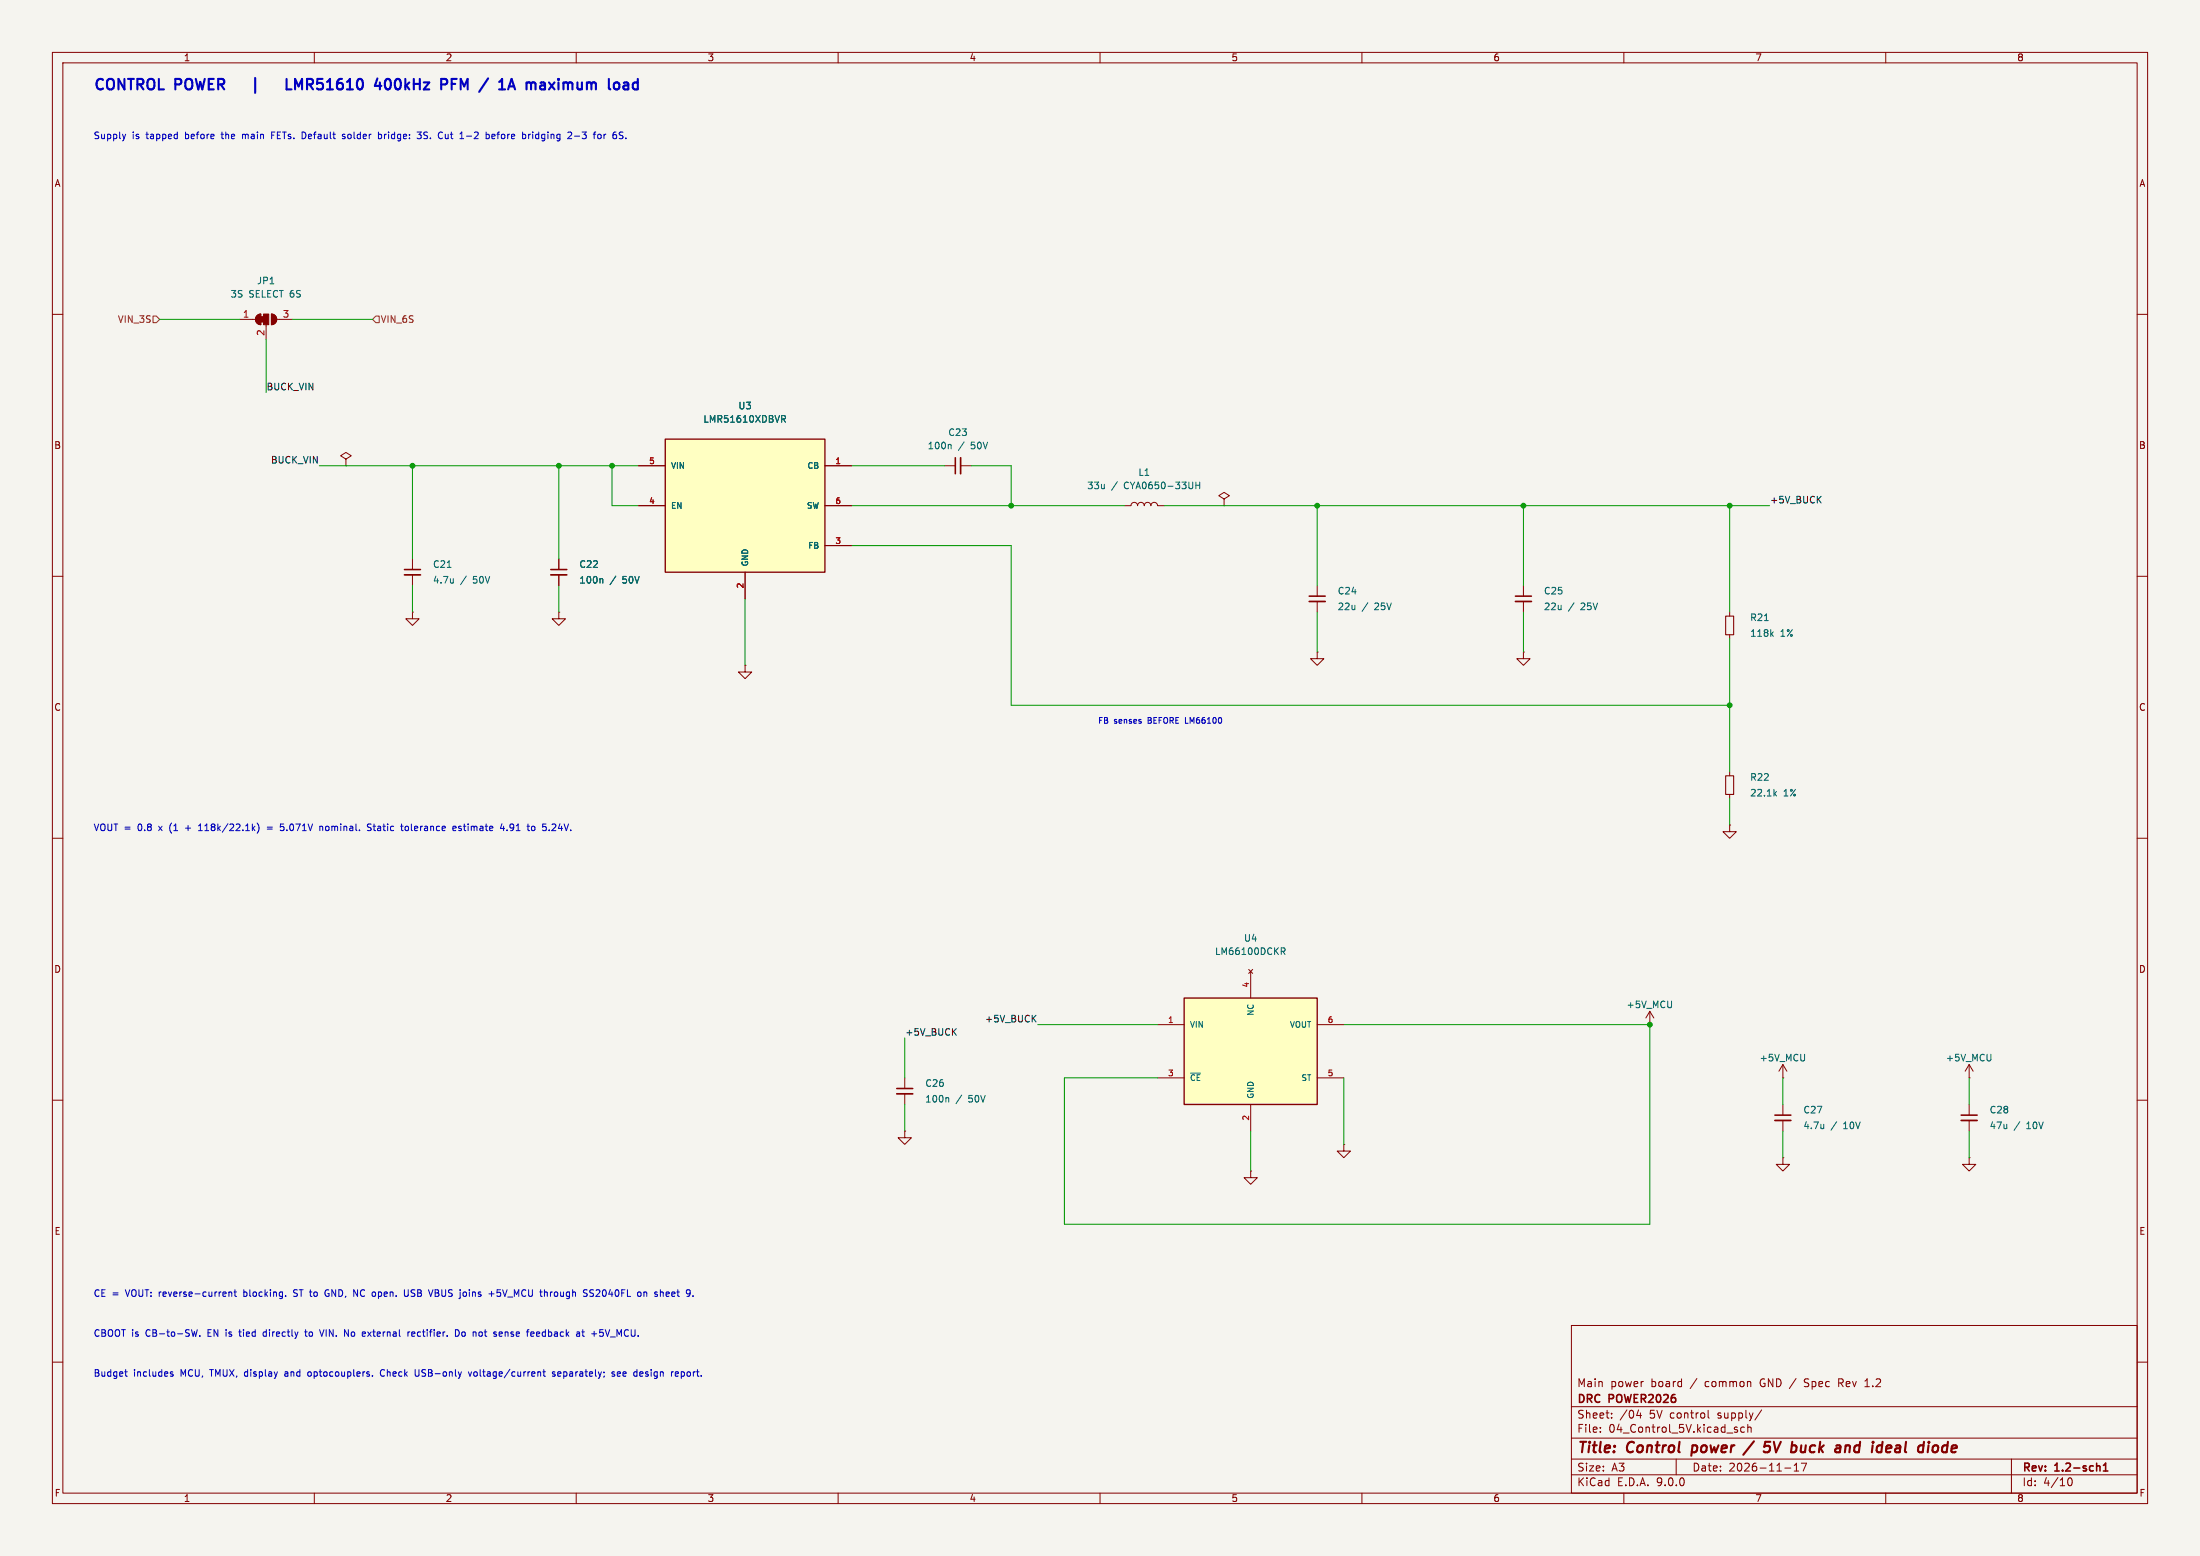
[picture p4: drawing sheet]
(kicad_sch
 (version 20250114)
 (generator "eeschema")
 (generator_version "9.0")
 (paper "A3")
 (title_block
  (title "Control power / 5V buck and ideal diode")
  (date "2026-11-17")
  (rev "1.2-sch1")
  (company "DRC POWER2026")
  (comment 1 "Main power board / common GND / Spec Rev 1.2"))
 (lib_symbols
  (symbol
   "DRC_Power:C_Small"
   (pin_numbers (hide yes))
   (pin_names (offset 0.254) (hide yes)) (exclude_from_sim no) (in_bom yes) (on_board yes)
   (property "Reference" "C" (at 0.254 1.778 0) (effects (font (size 1.27 1.27)) (justify left)))
   (property "Value" "C_Small" (at 0.254 -2.032 0) (effects (font (size 1.27 1.27)) (justify left)))
   (property "Footprint" "" (at 0 0 0) (effects (font (size 1.27 1.27)) (hide yes)))
   (property "Datasheet" "~" (at 0 0 0) (effects (font (size 1.27 1.27)) (hide yes)))
   (property "Description" "Unpolarized capacitor, small symbol" (at 0 0 0) (effects (font (size 1.27 1.27)) (hide yes)))
   (symbol
    "C_Small_0_1"
    (polyline (pts (xy -1.524 0.508) (xy 1.524 0.508)) (stroke (width 0.3048) (type default)) (fill (type none)))
    (polyline (pts (xy -1.524 -0.508) (xy 1.524 -0.508)) (stroke (width 0.3302) (type default)) (fill (type none))))
   (symbol
    "C_Small_1_1"
    (pin
    passive
    line (at 0 2.54 270) (length 2.032) (name "~" (effects (font (size 1.27 1.27)))) (number "1" (effects (font (size 1.27 1.27)))))
    (pin
    passive
    line (at 0 -2.54 90) (length 2.032) (name "~" (effects (font (size 1.27 1.27)))) (number "2" (effects (font (size 1.27 1.27))))))
   (embedded_fonts no))
  (symbol
   "DRC_Power:GND"
   (power)
   (pin_numbers (hide yes))
   (pin_names (offset 0) (hide yes)) (exclude_from_sim no) (in_bom yes) (on_board yes)
   (property "Reference" "#PWR" (at 0 -6.35 0) (effects (font (size 1.27 1.27)) (hide yes)))
   (property "Value" "GND" (at 0 -3.81 0) (effects (font (size 1.27 1.27))))
   (property "Footprint" "" (at 0 0 0) (effects (font (size 1.27 1.27)) (hide yes)))
   (property "Datasheet" "" (at 0 0 0) (effects (font (size 1.27 1.27)) (hide yes)))
   (property
    "Description"
    "Power symbol creates a global label with name \"GND\" , ground" (at 0 0 0) (effects (font (size 1.27 1.27)) (hide yes)))
   (symbol
    "GND_0_1"
    (polyline (pts (xy 0 0) (xy 0 -1.27) (xy 1.27 -1.27) (xy 0 -2.54) (xy -1.27 -1.27) (xy 0 -1.27)) (stroke (width 0) (type default)) (fill (type none))))
   (symbol
    "GND_1_1"
    (pin power_in line (at 0 0 270) (length 0) (name "~" (effects (font (size 1.27 1.27)))) (number "1" (effects (font (size 1.27 1.27))))))
   (embedded_fonts no))
  (symbol
   "DRC_Power:L"
   (pin_numbers (hide yes))
   (pin_names (offset 1.016) (hide yes)) (exclude_from_sim no) (in_bom yes) (on_board yes)
   (property "Reference" "L" (at -1.27 0 90) (effects (font (size 1.27 1.27))))
   (property "Value" "L" (at 1.905 0 90) (effects (font (size 1.27 1.27))))
   (property "Footprint" "" (at 0 0 0) (effects (font (size 1.27 1.27)) (hide yes)))
   (property "Datasheet" "~" (at 0 0 0) (effects (font (size 1.27 1.27)) (hide yes)))
   (property "Description" "Inductor" (at 0 0 0) (effects (font (size 1.27 1.27)) (hide yes)))
   (symbol
    "L_0_1"
    (arc (start 0 2.54) (mid 0.6323 1.905) (end 0 1.27) (stroke (width 0) (type default)) (fill (type none)))
    (arc (start 0 1.27) (mid 0.6323 0.635) (end 0 0) (stroke (width 0) (type default)) (fill (type none)))
    (arc (start 0 0) (mid 0.6323 -0.635) (end 0 -1.27) (stroke (width 0) (type default)) (fill (type none)))
    (arc (start 0 -1.27) (mid 0.6323 -1.905) (end 0 -2.54) (stroke (width 0) (type default)) (fill (type none))))
   (symbol
    "L_1_1"
    (pin
    passive
    line (at 0 3.81 270) (length 1.27) (name "1" (effects (font (size 1.27 1.27)))) (number "1" (effects (font (size 1.27 1.27)))))
    (pin
    passive
    line (at 0 -3.81 90) (length 1.27) (name "2" (effects (font (size 1.27 1.27)))) (number "2" (effects (font (size 1.27 1.27))))))
   (embedded_fonts no))
  (symbol
   "DRC_Power:LM66100DCKR"
   (pin_names (offset 1.016)) (in_bom yes) (on_board yes)
   (property "Reference" "U" (at 0 16.16 0) (effects (font (size 1.27 1.27))))
   (property "Value" "LM66100DCKR" (at 0 13.16 0) (effects (font (size 1.27 1.27))))
   (property "Footprint" "DRC_Power:SOT-363_SC-70-6" (at 0 0 0) (effects (font (size 1.27 1.27)) (hide yes)))
   (property "Datasheet" "https://www.ti.com/lit/ds/symlink/lm66100.pdf" (at 0 0 0) (effects (font (size 1.27 1.27)) (hide yes)))
   (property "Description" "LM66100DCKR" (at 0 0 0) (effects (font (size 1.27 1.27)) (hide yes)))
   (symbol
    "LM66100DCKR_1_1"
    (rectangle (start -12.7 10.16) (end 12.7 -10.16) (stroke (width 0.254) (type default)) (fill (type background)))
    (pin
    power_in
    line (at -17.78 5.08 0) (length 5.08) (name "VIN" (effects (font (size 1.1 1.1)))) (number "1" (effects (font (size 1.1 1.1)))))
    (pin
    power_out
    line (at 17.78 5.08 180) (length 5.08) (name "VOUT" (effects (font (size 1.1 1.1)))) (number "6" (effects (font (size 1.1 1.1)))))
    (pin
    input
    line (at -17.78 -5.08 0) (length 5.08) (name "~{CE}" (effects (font (size 1.1 1.1)))) (number "3" (effects (font (size 1.1 1.1)))))
    (pin
    passive
    line (at 17.78 -5.08 180) (length 5.08) (name "ST" (effects (font (size 1.1 1.1)))) (number "5" (effects (font (size 1.1 1.1)))))
    (pin
    power_in
    line (at 0 -15.24 90) (length 5.08) (name "GND" (effects (font (size 1.1 1.1)))) (number "2" (effects (font (size 1.1 1.1)))))
    (pin
    no_connect
    line (at 0 15.24 270) (length 5.08) (name "NC" (effects (font (size 1.1 1.1)))) (number "4" (effects (font (size 1.1 1.1)))))))
  (symbol
   "DRC_Power:LMR51610XDBVR"
   (pin_names (offset 1.016)) (in_bom yes) (on_board yes)
   (property "Reference" "U" (at 0 18.7 0) (effects (font (size 1.27 1.27))))
   (property "Value" "LMR51610XDBVR" (at 0 15.7 0) (effects (font (size 1.27 1.27))))
   (property "Footprint" "DRC_Power:SOT-23-6" (at 0 0 0) (effects (font (size 1.27 1.27)) (hide yes)))
   (property "Datasheet" "https://www.ti.com/lit/ds/symlink/lmr51610.pdf" (at 0 0 0) (effects (font (size 1.27 1.27)) (hide yes)))
   (property "Description" "LMR51610XDBVR" (at 0 0 0) (effects (font (size 1.27 1.27)) (hide yes)))
   (symbol
    "LMR51610XDBVR_1_1"
    (rectangle (start -15.24 12.7) (end 15.24 -12.7) (stroke (width 0.254) (type default)) (fill (type background)))
    (pin
    power_in
    line (at -20.32 7.62 0) (length 5.08) (name "VIN" (effects (font (size 1.1 1.1)))) (number "5" (effects (font (size 1.1 1.1)))))
    (pin input line (at -20.32 0 0) (length 5.08) (name "EN" (effects (font (size 1.1 1.1)))) (number "4" (effects (font (size 1.1 1.1)))))
    (pin
    passive
    line (at 20.32 7.62 180) (length 5.08) (name "CB" (effects (font (size 1.1 1.1)))) (number "1" (effects (font (size 1.1 1.1)))))
    (pin
    power_out
    line (at 20.32 0 180) (length 5.08) (name "SW" (effects (font (size 1.1 1.1)))) (number "6" (effects (font (size 1.1 1.1)))))
    (pin
    input
    line (at 20.32 -7.62 180) (length 5.08) (name "FB" (effects (font (size 1.1 1.1)))) (number "3" (effects (font (size 1.1 1.1)))))
    (pin
    power_in
    line (at 0 -17.78 90) (length 5.08) (name "GND" (effects (font (size 1.1 1.1)))) (number "2" (effects (font (size 1.1 1.1)))))))
  (symbol
   "DRC_Power:P5V_MCU"
   (power)
   (pin_numbers (hide yes))
   (pin_names (offset 0) (hide yes)) (exclude_from_sim no) (in_bom yes) (on_board yes)
   (property "Reference" "#PWR" (at 0 -3.81 0) (effects (font (size 1.27 1.27)) (hide yes)))
   (property "Value" "+5V_MCU" (at 0 3.556 0) (effects (font (size 1.27 1.27))))
   (property "Footprint" "" (at 0 0 0) (effects (font (size 1.27 1.27)) (hide yes)))
   (property "Datasheet" "" (at 0 0 0) (effects (font (size 1.27 1.27)) (hide yes)))
   (property "Description" "Power symbol creates a global label with name \"+5V\"" (at 0 0 0) (effects (font (size 1.27 1.27)) (hide yes)))
   (symbol
    "P5V_MCU_0_1"
    (polyline (pts (xy -0.762 1.27) (xy 0 2.54)) (stroke (width 0) (type default)) (fill (type none)))
    (polyline (pts (xy 0 2.54) (xy 0.762 1.27)) (stroke (width 0) (type default)) (fill (type none)))
    (polyline (pts (xy 0 0) (xy 0 2.54)) (stroke (width 0) (type default)) (fill (type none))))
   (symbol
    "P5V_MCU_1_1"
    (pin
    power_in
    line (at 0 0 90) (length 0) (name "+5V_MCU" (effects (font (size 1.27 1.27)))) (number "1" (effects (font (size 1.27 1.27))))))
   (embedded_fonts no))
  (symbol
   "DRC_Power:PWR_FLAG"
   (power)
   (pin_numbers (hide yes))
   (pin_names (offset 0) (hide yes)) (exclude_from_sim no) (in_bom yes) (on_board yes)
   (property "Reference" "#FLG" (at 0 1.905 0) (effects (font (size 1.27 1.27)) (hide yes)))
   (property "Value" "PWR_FLAG" (at 0 3.81 0) (effects (font (size 1.27 1.27))))
   (property "Footprint" "" (at 0 0 0) (effects (font (size 1.27 1.27)) (hide yes)))
   (property "Datasheet" "~" (at 0 0 0) (effects (font (size 1.27 1.27)) (hide yes)))
   (property "Description" "Special symbol for telling ERC where power comes from" (at 0 0 0) (effects (font (size 1.27 1.27)) (hide yes)))
   (symbol
    "PWR_FLAG_0_0"
    (pin power_out line (at 0 0 90) (length 0) (name "~" (effects (font (size 1.27 1.27)))) (number "1" (effects (font (size 1.27 1.27))))))
   (symbol
    "PWR_FLAG_0_1"
    (polyline (pts (xy 0 0) (xy 0 1.27) (xy -1.016 1.905) (xy 0 2.54) (xy 1.016 1.905) (xy 0 1.27)) (stroke (width 0) (type default)) (fill (type none))))
   (embedded_fonts no))
  (symbol
   "DRC_Power:R_Small"
   (pin_numbers (hide yes))
   (pin_names (offset 0.254) (hide yes)) (exclude_from_sim no) (in_bom yes) (on_board yes)
   (property "Reference" "R" (at 0.762 0.508 0) (effects (font (size 1.27 1.27)) (justify left)))
   (property "Value" "R_Small" (at 0.762 -1.016 0) (effects (font (size 1.27 1.27)) (justify left)))
   (property "Footprint" "" (at 0 0 0) (effects (font (size 1.27 1.27)) (hide yes)))
   (property "Datasheet" "~" (at 0 0 0) (effects (font (size 1.27 1.27)) (hide yes)))
   (property "Description" "Resistor, small symbol" (at 0 0 0) (effects (font (size 1.27 1.27)) (hide yes)))
   (symbol "R_Small_0_1" (rectangle (start -0.762 1.778) (end 0.762 -1.778) (stroke (width 0.2032) (type default)) (fill (type none))))
   (symbol
    "R_Small_1_1"
    (pin
    passive
    line (at 0 2.54 270) (length 0.762) (name "~" (effects (font (size 1.27 1.27)))) (number "1" (effects (font (size 1.27 1.27)))))
    (pin
    passive
    line (at 0 -2.54 90) (length 0.762) (name "~" (effects (font (size 1.27 1.27)))) (number "2" (effects (font (size 1.27 1.27))))))
   (embedded_fonts no))
  (symbol
   "DRC_Power:SolderJumper_3_Bridged12"
   (pin_names (offset 0) (hide yes)) (exclude_from_sim yes) (in_bom no) (on_board yes)
   (property "Reference" "JP" (at -2.54 -2.54 0) (effects (font (size 1.27 1.27))))
   (property "Value" "SolderJumper_3_Bridged12" (at 0 2.794 0) (effects (font (size 1.27 1.27))))
   (property "Footprint" "" (at 0 0 0) (effects (font (size 1.27 1.27)) (hide yes)))
   (property "Datasheet" "~" (at 0 0 0) (effects (font (size 1.27 1.27)) (hide yes)))
   (property "Description" "3-pole Solder Jumper, pins 1+2 closed/bridged" (at 0 0 0) (effects (font (size 1.27 1.27)) (hide yes)))
   (symbol
    "SolderJumper_3_Bridged12_0_1"
    (polyline (pts (xy -2.54 0) (xy -2.032 0)) (stroke (width 0) (type default)) (fill (type none)))
    (polyline (pts (xy -1.016 1.016) (xy -1.016 -1.016)) (stroke (width 0) (type default)) (fill (type none)))
    (rectangle (start -1.016 0.508) (end -0.508 -0.508) (stroke (width 0) (type default)) (fill (type outline)))
    (arc (start -1.016 -1.016) (mid -2.0276 0) (end -1.016 1.016) (stroke (width 0) (type default)) (fill (type none)))
    (arc (start -1.016 -1.016) (mid -2.0276 0) (end -1.016 1.016) (stroke (width 0) (type default)) (fill (type outline)))
    (rectangle (start -0.508 1.016) (end 0.508 -1.016) (stroke (width 0) (type default)) (fill (type outline)))
    (polyline (pts (xy 0 -1.27) (xy 0 -1.016)) (stroke (width 0) (type default)) (fill (type none)))
    (arc (start 1.016 1.016) (mid 2.0276 0) (end 1.016 -1.016) (stroke (width 0) (type default)) (fill (type none)))
    (arc (start 1.016 1.016) (mid 2.0276 0) (end 1.016 -1.016) (stroke (width 0) (type default)) (fill (type outline)))
    (polyline (pts (xy 1.016 1.016) (xy 1.016 -1.016)) (stroke (width 0) (type default)) (fill (type none)))
    (polyline (pts (xy 2.54 0) (xy 2.032 0)) (stroke (width 0) (type default)) (fill (type none))))
   (symbol
    "SolderJumper_3_Bridged12_1_1"
    (pin passive line (at -5.08 0 0) (length 2.54) (name "A" (effects (font (size 1.27 1.27)))) (number "1" (effects (font (size 1.27 1.27)))))
    (pin
    passive
    line (at 0 -3.81 90) (length 2.54) (name "C" (effects (font (size 1.27 1.27)))) (number "2" (effects (font (size 1.27 1.27)))))
    (pin
    passive
    line (at 5.08 0 180) (length 2.54) (name "B" (effects (font (size 1.27 1.27)))) (number "3" (effects (font (size 1.27 1.27))))))
   (embedded_fonts no)))
 (text
  "CONTROL POWER   |   LMR51610 400kHz PFM / 1A maximum load" (at 17.78 15.24 0) (effects (font (size 2 2) (bold yes)) (justify left top)))
 (text
  "Supply is tapped before the main FETs. Default solder bridge: 3S. Cut 1-2 before bridging 2-3 for 6S." (at 17.78 25.4 0) (effects (font (size 1.27 1.27)) (justify left top)))
 (symbol
  (lib_id "DRC_Power:SolderJumper_3_Bridged12") (at 50.8 60.96 0) (unit 1) (in_bom yes) (on_board yes) (dnp no) (pin "1") (pin "2") (pin "3")
  (property "Reference" "JP1" (at 50.8 53.594 0) (effects (font (size 1.27 1.27))))
  (property "Value" "3S SELECT 6S" (at 50.8 56.134 0) (effects (font (size 1.27 1.27))))
  (property
   "Footprint"
   "DRC_Power:SolderJumper-3_P1.3mm_Bridged12_RoundedPad1.0x1.5mm" (at 50.8 60.96 0) (effects (font (size 1.27 1.27)) (hide yes)))
  (property "Datasheet" "" (at 50.8 60.96 0) (effects (font (size 1.27 1.27)) (hide yes)))
  (property "MPN" "PCB_SOLDER_SELECTOR_3PAD" (at 50.8 60.96 0) (effects (font (size 1.27 1.27)) (hide yes)))
  (property "Manufacturer" "PCB" (at 50.8 60.96 0) (effects (font (size 1.27 1.27)) (hide yes)))
  (property "Assembly" "PCB copper + solder" (at 50.8 60.96 0) (effects (font (size 1.27 1.27)) (hide yes)))
  (property "Default" "Bridge1-2 (3S); never bridge both sides" (at 50.8 60.96 0) (effects (font (size 1.27 1.27)) (hide yes)))
  (instances (project
    "DRC_POWER2026.ver.0.2.0" (path "" (reference "JP1") (unit 1)))))
 (hierarchical_label
  "VIN_3S"
  (shape input) (at 30.48 60.96 180) (effects (font (size 1.27 1.27)) (justify right)))
 (hierarchical_label
  "VIN_6S"
  (shape input) (at 71.12 60.96 0) (effects (font (size 1.27 1.27)) (justify left)))
 (label "BUCK_VIN" (at 50.8 74.93 0) (effects (font (size 1.27 1.27)) (justify left bottom)))
 (symbol
  (lib_id "DRC_Power:LMR51610XDBVR") (at 142.24 96.52 0) (unit 1) (in_bom yes) (on_board yes) (dnp no) (pin "5") (pin "4") (pin "1") (pin "6") (pin "3") (pin "2")
  (property "Reference" "U3" (at 142.24 77.47 0) (effects (font (size 1.27 1.27))))
  (property "Value" "LMR51610XDBVR" (at 142.24 80.01 0) (effects (font (size 1.27 1.27))))
  (property "Footprint" "DRC_Power:SOT-23-6" (at 142.24 96.52 0) (effects (font (size 1.27 1.27)) (hide yes)))
  (property "Datasheet" "https://www.ti.com/lit/ds/symlink/lmr51610.pdf" (at 142.24 96.52 0) (effects (font (size 1.27 1.27)) (hide yes)))
  (property "MPN" "LMR51610XDBVR" (at 142.24 96.52 0) (effects (font (size 1.27 1.27)) (hide yes)))
  (property "Manufacturer" "Texas Instruments" (at 142.24 96.52 0) (effects (font (size 1.27 1.27)) (hide yes)))
  (property "Assembly" "PCBA" (at 142.24 96.52 0) (effects (font (size 1.27 1.27)) (hide yes)))
  (property "LCSC" "C20539658" (at 142.24 96.52 0) (effects (font (size 1.27 1.27)) (hide yes)))
  (instances (project
    "DRC_POWER2026.ver.0.2.0" (path "" (reference "U3") (unit 1)))))
 (label "BUCK_VIN" (at 60.96 88.9 0) (effects (font (size 1.27 1.27)) (justify right bottom)))
 (symbol
  (lib_id "DRC_Power:PWR_FLAG") (at 66.04 88.9 0) (unit 1) (in_bom no) (on_board no) (dnp no) (pin "1")
  (property "Reference" "#FLG421" (at 66.04 72.55 0) (effects (font (size 1.27 1.27)) (hide yes)))
  (property "Value" "PWR_FLAG" (at 66.04 75.09 0) (effects (font (size 1.27 1.27)) (hide yes)))
  (property "Footprint" "" (at 66.04 88.9 0) (effects (font (size 1.27 1.27)) (hide yes)))
  (property "Datasheet" "" (at 66.04 88.9 0) (effects (font (size 1.27 1.27)) (hide yes)))
  (property "Assembly" "PCBA" (at 66.04 88.9 0) (effects (font (size 1.27 1.27)) (hide yes)))
  (instances (project
    "DRC_POWER2026.ver.0.2.0" (path "" (reference "#FLG421") (unit 1)))))
 (junction (at 116.84 88.9) (diameter 0) (color 0 0 0 0))
 (symbol
  (lib_id "DRC_Power:C_Small") (at 78.74 109.22 0) (unit 1) (in_bom yes) (on_board yes) (dnp no) (pin "1") (pin "2")
  (property "Reference" "C21" (at 82.55 107.72 0) (effects (font (size 1.27 1.27)) (justify left)))
  (property "Value" "4.7u / 50V" (at 82.55 110.72 0) (effects (font (size 1.27 1.27)) (justify left)))
  (property "Footprint" "DRC_Power:C_1206_3216Metric" (at 78.74 109.22 0) (effects (font (size 1.27 1.27)) (hide yes)))
  (property "Datasheet" "https://www.fenghua.com/" (at 78.74 109.22 0) (effects (font (size 1.27 1.27)) (hide yes)))
  (property "MPN" "1206B475K500NT" (at 78.74 109.22 0) (effects (font (size 1.27 1.27)) (hide yes)))
  (property "Manufacturer" "FH" (at 78.74 109.22 0) (effects (font (size 1.27 1.27)) (hide yes)))
  (property "Assembly" "PCBA" (at 78.74 109.22 0) (effects (font (size 1.27 1.27)) (hide yes)))
  (property "Rating" "50V X7R 10%" (at 78.74 109.22 0) (effects (font (size 1.27 1.27)) (hide yes)))
  (property "LCSC" "C29823" (at 78.74 109.22 0) (effects (font (size 1.27 1.27)) (hide yes)))
  (instances (project
    "DRC_POWER2026.ver.0.2.0" (path "" (reference "C21") (unit 1)))))
 (junction (at 78.74 88.9) (diameter 0) (color 0 0 0 0))
 (symbol
  (lib_id "DRC_Power:GND") (at 78.74 116.84 0) (unit 1) (in_bom no) (on_board no) (dnp no) (pin "1")
  (property "Reference" "#PWR432" (at 78.74 110.49 0) (effects (font (size 1.27 1.27)) (hide yes)))
  (property "Value" "GND" (at 78.74 113.03 0) (effects (font (size 1.27 1.27)) (hide yes)))
  (property "Footprint" "" (at 78.74 116.84 0) (effects (font (size 1.27 1.27)) (hide yes)))
  (property "Datasheet" "" (at 78.74 116.84 0) (effects (font (size 1.27 1.27)) (hide yes)))
  (property "Assembly" "PCBA" (at 78.74 116.84 0) (effects (font (size 1.27 1.27)) (hide yes)))
  (instances (project
    "DRC_POWER2026.ver.0.2.0" (path "" (reference "#PWR432") (unit 1)))))
 (symbol
  (lib_id "DRC_Power:C_Small") (at 106.68 109.22 0) (unit 1) (in_bom yes) (on_board yes) (dnp no) (pin "1") (pin "2")
  (property "Reference" "C22" (at 110.49 107.72 0) (effects (font (size 1.27 1.27)) (justify left)))
  (property "Value" "100n / 50V" (at 110.49 110.72 0) (effects (font (size 1.27 1.27)) (justify left)))
  (property "Footprint" "DRC_Power:C_0603_1608Metric" (at 106.68 109.22 0) (effects (font (size 1.27 1.27)) (hide yes)))
  (property "Datasheet" "https://www.yageo.com/en/ProductSearch" (at 106.68 109.22 0) (effects (font (size 1.27 1.27)) (hide yes)))
  (property "MPN" "CC0603KRX7R9BB104" (at 106.68 109.22 0) (effects (font (size 1.27 1.27)) (hide yes)))
  (property "Manufacturer" "Yageo" (at 106.68 109.22 0) (effects (font (size 1.27 1.27)) (hide yes)))
  (property "Assembly" "PCBA" (at 106.68 109.22 0) (effects (font (size 1.27 1.27)) (hide yes)))
  (property "Rating" "50V X7R 10%" (at 106.68 109.22 0) (effects (font (size 1.27 1.27)) (hide yes)))
  (property "LCSC" "C14663" (at 106.68 109.22 0) (effects (font (size 1.27 1.27)) (hide yes)))
  (instances (project
    "DRC_POWER2026.ver.0.2.0" (path "" (reference "C22") (unit 1)))))
 (junction (at 106.68 88.9) (diameter 0) (color 0 0 0 0))
 (symbol
  (lib_id "DRC_Power:GND") (at 106.68 116.84 0) (unit 1) (in_bom no) (on_board no) (dnp no) (pin "1")
  (property "Reference" "#PWR440" (at 106.68 110.49 0) (effects (font (size 1.27 1.27)) (hide yes)))
  (property "Value" "GND" (at 106.68 113.03 0) (effects (font (size 1.27 1.27)) (hide yes)))
  (property "Footprint" "" (at 106.68 116.84 0) (effects (font (size 1.27 1.27)) (hide yes)))
  (property "Datasheet" "" (at 106.68 116.84 0) (effects (font (size 1.27 1.27)) (hide yes)))
  (property "Assembly" "PCBA" (at 106.68 116.84 0) (effects (font (size 1.27 1.27)) (hide yes)))
  (instances (project
    "DRC_POWER2026.ver.0.2.0" (path "" (reference "#PWR440") (unit 1)))))
 (symbol
  (lib_id "DRC_Power:GND") (at 142.24 127 0) (unit 1) (in_bom no) (on_board no) (dnp no) (pin "1")
  (property "Reference" "#PWR443" (at 142.24 120.65 0) (effects (font (size 1.27 1.27)) (hide yes)))
  (property "Value" "GND" (at 142.24 123.19 0) (effects (font (size 1.27 1.27)) (hide yes)))
  (property "Footprint" "" (at 142.24 127 0) (effects (font (size 1.27 1.27)) (hide yes)))
  (property "Datasheet" "" (at 142.24 127 0) (effects (font (size 1.27 1.27)) (hide yes)))
  (property "Assembly" "PCBA" (at 142.24 127 0) (effects (font (size 1.27 1.27)) (hide yes)))
  (instances (project
    "DRC_POWER2026.ver.0.2.0" (path "" (reference "#PWR443") (unit 1)))))
 (symbol
  (lib_id "DRC_Power:C_Small") (at 182.88 88.9 90) (unit 1) (in_bom yes) (on_board yes) (dnp no) (pin "1") (pin "2")
  (property "Reference" "C23" (at 182.88 82.55 90) (effects (font (size 1.27 1.27))))
  (property "Value" "100n / 50V" (at 182.88 85.09 90) (effects (font (size 1.27 1.27))))
  (property "Footprint" "DRC_Power:C_0603_1608Metric" (at 182.88 88.9 0) (effects (font (size 1.27 1.27)) (hide yes)))
  (property "Datasheet" "https://www.yageo.com/en/ProductSearch" (at 182.88 88.9 0) (effects (font (size 1.27 1.27)) (hide yes)))
  (property "MPN" "CC0603KRX7R9BB104" (at 182.88 88.9 0) (effects (font (size 1.27 1.27)) (hide yes)))
  (property "Manufacturer" "Yageo" (at 182.88 88.9 0) (effects (font (size 1.27 1.27)) (hide yes)))
  (property "Assembly" "PCBA" (at 182.88 88.9 0) (effects (font (size 1.27 1.27)) (hide yes)))
  (property "Rating" "50V X7R 10%" (at 182.88 88.9 0) (effects (font (size 1.27 1.27)) (hide yes)))
  (property "LCSC" "C14663" (at 182.88 88.9 0) (effects (font (size 1.27 1.27)) (hide yes)))
  (instances (project
    "DRC_POWER2026.ver.0.2.0" (path "" (reference "C23") (unit 1)))))
 (junction (at 193.04 96.52) (diameter 0) (color 0 0 0 0))
 (symbol
  (lib_id "DRC_Power:L") (at 218.44 96.52 90) (unit 1) (in_bom yes) (on_board yes) (dnp no) (pin "1") (pin "2")
  (property "Reference" "L1" (at 218.44 90.17 90) (effects (font (size 1.27 1.27))))
  (property "Value" "33u / CYA0650-33UH" (at 218.44 92.71 90) (effects (font (size 1.27 1.27))))
  (property "Footprint" "DRC_Power:CYA0650_33UH_6.6x7.2_CustomLand" (at 218.44 96.52 0) (effects (font (size 1.27 1.27)) (hide yes)))
  (property
   "Datasheet"
   "https://xonstorage.z8.web.core.windows.net/pdf/shou_cya065033uh_apr22_xonlink.pdf" (at 218.44 96.52 0) (effects (font (size 1.27 1.27)) (hide yes)))
  (property "MPN" "CYA0650-33UH" (at 218.44 96.52 0) (effects (font (size 1.27 1.27)) (hide yes)))
  (property "Manufacturer" "SHOUHAN" (at 218.44 96.52 0) (effects (font (size 1.27 1.27)) (hide yes)))
  (property "Assembly" "PCBA" (at 218.44 96.52 0) (effects (font (size 1.27 1.27)) (hide yes)))
  (property "Rating" "2.3A; Isat3A; DCR0.20ohm max; 6.6x7.2x5mm" (at 218.44 96.52 0) (effects (font (size 1.27 1.27)) (hide yes)))
  (property "LCSC" "C5189937" (at 218.44 96.52 0) (effects (font (size 1.27 1.27)) (hide yes)))
  (instances (project
    "DRC_POWER2026.ver.0.2.0" (path "" (reference "L1") (unit 1)))))
 (label
  "+5V_BUCK" (at 337.82 96.52 0) (effects (font (size 1.27 1.27)) (justify left bottom)))
 (symbol
  (lib_id "DRC_Power:PWR_FLAG") (at 233.68 96.52 0) (unit 1) (in_bom no) (on_board no) (dnp no) (pin "1")
  (property "Reference" "#FLG458" (at 233.68 80.17 0) (effects (font (size 1.27 1.27)) (hide yes)))
  (property "Value" "PWR_FLAG" (at 233.68 82.71 0) (effects (font (size 1.27 1.27)) (hide yes)))
  (property "Footprint" "" (at 233.68 96.52 0) (effects (font (size 1.27 1.27)) (hide yes)))
  (property "Datasheet" "" (at 233.68 96.52 0) (effects (font (size 1.27 1.27)) (hide yes)))
  (property "Assembly" "PCBA" (at 233.68 96.52 0) (effects (font (size 1.27 1.27)) (hide yes)))
  (instances (project
    "DRC_POWER2026.ver.0.2.0" (path "" (reference "#FLG458") (unit 1)))))
 (symbol
  (lib_id "DRC_Power:C_Small") (at 251.46 114.3 0) (unit 1) (in_bom yes) (on_board yes) (dnp no) (pin "1") (pin "2")
  (property "Reference" "C24" (at 255.27 112.8 0) (effects (font (size 1.27 1.27)) (justify left)))
  (property "Value" "22u / 25V" (at 255.27 115.8 0) (effects (font (size 1.27 1.27)) (justify left)))
  (property "Footprint" "DRC_Power:C_1206_3216Metric" (at 251.46 114.3 0) (effects (font (size 1.27 1.27)) (hide yes)))
  (property
   "Datasheet"
   "https://product.samsungsem.com/mlcc/CL31A226KAHNNNE.do" (at 251.46 114.3 0) (effects (font (size 1.27 1.27)) (hide yes)))
  (property "MPN" "CL31A226KAHNNNE" (at 251.46 114.3 0) (effects (font (size 1.27 1.27)) (hide yes)))
  (property "Manufacturer" "Samsung" (at 251.46 114.3 0) (effects (font (size 1.27 1.27)) (hide yes)))
  (property "Assembly" "PCBA" (at 251.46 114.3 0) (effects (font (size 1.27 1.27)) (hide yes)))
  (property "Rating" "25V X5R 10%" (at 251.46 114.3 0) (effects (font (size 1.27 1.27)) (hide yes)))
  (property "LCSC" "C12891" (at 251.46 114.3 0) (effects (font (size 1.27 1.27)) (hide yes)))
  (instances (project
    "DRC_POWER2026.ver.0.2.0" (path "" (reference "C24") (unit 1)))))
 (junction (at 251.46 96.52) (diameter 0) (color 0 0 0 0))
 (symbol
  (lib_id "DRC_Power:GND") (at 251.46 124.46 0) (unit 1) (in_bom no) (on_board no) (dnp no) (pin "1")
  (property "Reference" "#PWR466" (at 251.46 118.11 0) (effects (font (size 1.27 1.27)) (hide yes)))
  (property "Value" "GND" (at 251.46 120.65 0) (effects (font (size 1.27 1.27)) (hide yes)))
  (property "Footprint" "" (at 251.46 124.46 0) (effects (font (size 1.27 1.27)) (hide yes)))
  (property "Datasheet" "" (at 251.46 124.46 0) (effects (font (size 1.27 1.27)) (hide yes)))
  (property "Assembly" "PCBA" (at 251.46 124.46 0) (effects (font (size 1.27 1.27)) (hide yes)))
  (instances (project
    "DRC_POWER2026.ver.0.2.0" (path "" (reference "#PWR466") (unit 1)))))
 (symbol
  (lib_id "DRC_Power:C_Small") (at 290.83 114.3 0) (unit 1) (in_bom yes) (on_board yes) (dnp no) (pin "1") (pin "2")
  (property "Reference" "C25" (at 294.64 112.8 0) (effects (font (size 1.27 1.27)) (justify left)))
  (property "Value" "22u / 25V" (at 294.64 115.8 0) (effects (font (size 1.27 1.27)) (justify left)))
  (property "Footprint" "DRC_Power:C_1206_3216Metric" (at 290.83 114.3 0) (effects (font (size 1.27 1.27)) (hide yes)))
  (property
   "Datasheet"
   "https://product.samsungsem.com/mlcc/CL31A226KAHNNNE.do" (at 290.83 114.3 0) (effects (font (size 1.27 1.27)) (hide yes)))
  (property "MPN" "CL31A226KAHNNNE" (at 290.83 114.3 0) (effects (font (size 1.27 1.27)) (hide yes)))
  (property "Manufacturer" "Samsung" (at 290.83 114.3 0) (effects (font (size 1.27 1.27)) (hide yes)))
  (property "Assembly" "PCBA" (at 290.83 114.3 0) (effects (font (size 1.27 1.27)) (hide yes)))
  (property "Rating" "25V X5R 10%" (at 290.83 114.3 0) (effects (font (size 1.27 1.27)) (hide yes)))
  (property "LCSC" "C12891" (at 290.83 114.3 0) (effects (font (size 1.27 1.27)) (hide yes)))
  (instances (project
    "DRC_POWER2026.ver.0.2.0" (path "" (reference "C25") (unit 1)))))
 (junction (at 290.83 96.52) (diameter 0) (color 0 0 0 0))
 (symbol
  (lib_id "DRC_Power:GND") (at 290.83 124.46 0) (unit 1) (in_bom no) (on_board no) (dnp no) (pin "1")
  (property "Reference" "#PWR474" (at 290.83 118.11 0) (effects (font (size 1.27 1.27)) (hide yes)))
  (property "Value" "GND" (at 290.83 120.65 0) (effects (font (size 1.27 1.27)) (hide yes)))
  (property "Footprint" "" (at 290.83 124.46 0) (effects (font (size 1.27 1.27)) (hide yes)))
  (property "Datasheet" "" (at 290.83 124.46 0) (effects (font (size 1.27 1.27)) (hide yes)))
  (property "Assembly" "PCBA" (at 290.83 124.46 0) (effects (font (size 1.27 1.27)) (hide yes)))
  (instances (project
    "DRC_POWER2026.ver.0.2.0" (path "" (reference "#PWR474") (unit 1)))))
 (symbol
  (lib_id "DRC_Power:R_Small") (at 330.2 119.38 0) (unit 1) (in_bom yes) (on_board yes) (dnp no) (pin "1") (pin "2")
  (property "Reference" "R21" (at 334.01 117.88 0) (effects (font (size 1.27 1.27)) (justify left)))
  (property "Value" "118k 1%" (at 334.01 120.88 0) (effects (font (size 1.27 1.27)) (justify left)))
  (property "Footprint" "DRC_Power:R_0603_1608Metric" (at 330.2 119.38 0) (effects (font (size 1.27 1.27)) (hide yes)))
  (property "Datasheet" "https://www.yageo.com/en/ProductSearch" (at 330.2 119.38 0) (effects (font (size 1.27 1.27)) (hide yes)))
  (property "MPN" "RC0603FR-07118KL" (at 330.2 119.38 0) (effects (font (size 1.27 1.27)) (hide yes)))
  (property "Manufacturer" "Yageo" (at 330.2 119.38 0) (effects (font (size 1.27 1.27)) (hide yes)))
  (property "Assembly" "PCBA" (at 330.2 119.38 0) (effects (font (size 1.27 1.27)) (hide yes)))
  (property "Tolerance" "1%" (at 330.2 119.38 0) (effects (font (size 1.27 1.27)) (hide yes)))
  (property "Rating" "0.1W 75V" (at 330.2 119.38 0) (effects (font (size 1.27 1.27)) (hide yes)))
  (instances (project
    "DRC_POWER2026.ver.0.2.0" (path "" (reference "R21") (unit 1)))))
 (symbol
  (lib_id "DRC_Power:R_Small") (at 330.2 149.86 0) (unit 1) (in_bom yes) (on_board yes) (dnp no) (pin "1") (pin "2")
  (property "Reference" "R22" (at 334.01 148.36 0) (effects (font (size 1.27 1.27)) (justify left)))
  (property "Value" "22.1k 1%" (at 334.01 151.36 0) (effects (font (size 1.27 1.27)) (justify left)))
  (property "Footprint" "DRC_Power:R_0603_1608Metric" (at 330.2 149.86 0) (effects (font (size 1.27 1.27)) (hide yes)))
  (property "Datasheet" "https://www.yageo.com/en/ProductSearch" (at 330.2 149.86 0) (effects (font (size 1.27 1.27)) (hide yes)))
  (property "MPN" "RC0603FR-0722K1L" (at 330.2 149.86 0) (effects (font (size 1.27 1.27)) (hide yes)))
  (property "Manufacturer" "Yageo" (at 330.2 149.86 0) (effects (font (size 1.27 1.27)) (hide yes)))
  (property "Assembly" "PCBA" (at 330.2 149.86 0) (effects (font (size 1.27 1.27)) (hide yes)))
  (property "Tolerance" "1%" (at 330.2 149.86 0) (effects (font (size 1.27 1.27)) (hide yes)))
  (property "Rating" "0.1W 75V" (at 330.2 149.86 0) (effects (font (size 1.27 1.27)) (hide yes)))
  (instances (project
    "DRC_POWER2026.ver.0.2.0" (path "" (reference "R22") (unit 1)))))
 (junction (at 330.2 96.52) (diameter 0) (color 0 0 0 0))
 (junction (at 330.2 134.62) (diameter 0) (color 0 0 0 0))
 (symbol
  (lib_id "DRC_Power:GND") (at 330.2 157.48 0) (unit 1) (in_bom no) (on_board no) (dnp no) (pin "1")
  (property "Reference" "#PWR488" (at 330.2 151.13 0) (effects (font (size 1.27 1.27)) (hide yes)))
  (property "Value" "GND" (at 330.2 153.67 0) (effects (font (size 1.27 1.27)) (hide yes)))
  (property "Footprint" "" (at 330.2 157.48 0) (effects (font (size 1.27 1.27)) (hide yes)))
  (property "Datasheet" "" (at 330.2 157.48 0) (effects (font (size 1.27 1.27)) (hide yes)))
  (property "Assembly" "PCBA" (at 330.2 157.48 0) (effects (font (size 1.27 1.27)) (hide yes)))
  (instances (project
    "DRC_POWER2026.ver.0.2.0" (path "" (reference "#PWR488") (unit 1)))))
 (text
  "FB senses BEFORE LM66100" (at 209.55 137.16 0) (effects (font (size 1.1 1.1)) (justify left top)))
 (text
  "VOUT = 0.8 x (1 + 118k/22.1k) = 5.071V nominal. Static tolerance estimate 4.91 to 5.24V." (at 17.78 157.48 0) (effects (font (size 1.27 1.27)) (justify left top)))
 (symbol
  (lib_id "DRC_Power:LM66100DCKR") (at 238.76 200.66 0) (unit 1) (in_bom yes) (on_board yes) (dnp no) (pin "1") (pin "6") (pin "3") (pin "5") (pin "2") (pin "4")
  (property "Reference" "U4" (at 238.76 179.07 0) (effects (font (size 1.27 1.27))))
  (property "Value" "LM66100DCKR" (at 238.76 181.61 0) (effects (font (size 1.27 1.27))))
  (property "Footprint" "DRC_Power:SOT-363_SC-70-6" (at 238.76 200.66 0) (effects (font (size 1.27 1.27)) (hide yes)))
  (property "Datasheet" "https://www.ti.com/lit/ds/symlink/lm66100.pdf" (at 238.76 200.66 0) (effects (font (size 1.27 1.27)) (hide yes)))
  (property "MPN" "LM66100DCKR" (at 238.76 200.66 0) (effects (font (size 1.27 1.27)) (hide yes)))
  (property "Manufacturer" "Texas Instruments" (at 238.76 200.66 0) (effects (font (size 1.27 1.27)) (hide yes)))
  (property "Assembly" "PCBA" (at 238.76 200.66 0) (effects (font (size 1.27 1.27)) (hide yes)))
  (instances (project
    "DRC_POWER2026.ver.0.2.0" (path "" (reference "U4") (unit 1)))))
 (label
  "+5V_BUCK" (at 198.12 195.58 0) (effects (font (size 1.27 1.27)) (justify right bottom)))
 (symbol
  (lib_id "DRC_Power:GND") (at 238.76 223.52 0) (unit 1) (in_bom no) (on_board no) (dnp no) (pin "1")
  (property "Reference" "#PWR505" (at 238.76 217.17 0) (effects (font (size 1.27 1.27)) (hide yes)))
  (property "Value" "GND" (at 238.76 219.71 0) (effects (font (size 1.27 1.27)) (hide yes)))
  (property "Footprint" "" (at 238.76 223.52 0) (effects (font (size 1.27 1.27)) (hide yes)))
  (property "Datasheet" "" (at 238.76 223.52 0) (effects (font (size 1.27 1.27)) (hide yes)))
  (property "Assembly" "PCBA" (at 238.76 223.52 0) (effects (font (size 1.27 1.27)) (hide yes)))
  (instances (project
    "DRC_POWER2026.ver.0.2.0" (path "" (reference "#PWR505") (unit 1)))))
 (symbol
  (lib_id "DRC_Power:GND") (at 256.54 218.44 0) (unit 1) (in_bom no) (on_board no) (dnp no) (pin "1")
  (property "Reference" "#PWR508" (at 256.54 212.09 0) (effects (font (size 1.27 1.27)) (hide yes)))
  (property "Value" "GND" (at 256.54 214.63 0) (effects (font (size 1.27 1.27)) (hide yes)))
  (property "Footprint" "" (at 256.54 218.44 0) (effects (font (size 1.27 1.27)) (hide yes)))
  (property "Datasheet" "" (at 256.54 218.44 0) (effects (font (size 1.27 1.27)) (hide yes)))
  (property "Assembly" "PCBA" (at 256.54 218.44 0) (effects (font (size 1.27 1.27)) (hide yes)))
  (instances (project
    "DRC_POWER2026.ver.0.2.0" (path "" (reference "#PWR508") (unit 1)))))
 (symbol
  (lib_id "DRC_Power:P5V_MCU") (at 314.96 195.58 0) (unit 1) (in_bom no) (on_board no) (dnp no) (pin "1")
  (property "Reference" "#PWR511" (at 314.96 189.23 0) (effects (font (size 1.27 1.27)) (hide yes)))
  (property "Value" "+5V_MCU" (at 314.96 191.77 0) (effects (font (size 1.27 1.27))))
  (property "Footprint" "" (at 314.96 195.58 0) (effects (font (size 1.27 1.27)) (hide yes)))
  (property "Datasheet" "" (at 314.96 195.58 0) (effects (font (size 1.27 1.27)) (hide yes)))
  (property "Assembly" "PCBA" (at 314.96 195.58 0) (effects (font (size 1.27 1.27)) (hide yes)))
  (instances (project
    "DRC_POWER2026.ver.0.2.0" (path "" (reference "#PWR511") (unit 1)))))
 (junction (at 314.96 195.58) (diameter 0) (color 0 0 0 0))
 (symbol
  (lib_id "DRC_Power:C_Small") (at 172.72 208.28 0) (unit 1) (in_bom yes) (on_board yes) (dnp no) (pin "1") (pin "2")
  (property "Reference" "C26" (at 176.53 206.78 0) (effects (font (size 1.27 1.27)) (justify left)))
  (property "Value" "100n / 50V" (at 176.53 209.78 0) (effects (font (size 1.27 1.27)) (justify left)))
  (property "Footprint" "DRC_Power:C_0603_1608Metric" (at 172.72 208.28 0) (effects (font (size 1.27 1.27)) (hide yes)))
  (property "Datasheet" "https://www.yageo.com/en/ProductSearch" (at 172.72 208.28 0) (effects (font (size 1.27 1.27)) (hide yes)))
  (property "MPN" "CC0603KRX7R9BB104" (at 172.72 208.28 0) (effects (font (size 1.27 1.27)) (hide yes)))
  (property "Manufacturer" "Yageo" (at 172.72 208.28 0) (effects (font (size 1.27 1.27)) (hide yes)))
  (property "Assembly" "PCBA" (at 172.72 208.28 0) (effects (font (size 1.27 1.27)) (hide yes)))
  (property "Rating" "50V X7R 10%" (at 172.72 208.28 0) (effects (font (size 1.27 1.27)) (hide yes)))
  (property "LCSC" "C14663" (at 172.72 208.28 0) (effects (font (size 1.27 1.27)) (hide yes)))
  (instances (project
    "DRC_POWER2026.ver.0.2.0" (path "" (reference "C26") (unit 1)))))
 (label
  "+5V_BUCK" (at 172.72 198.12 0) (effects (font (size 1.27 1.27)) (justify left bottom)))
 (symbol
  (lib_id "DRC_Power:GND") (at 172.72 215.9 0) (unit 1) (in_bom no) (on_board no) (dnp no) (pin "1")
  (property "Reference" "#PWR524" (at 172.72 209.55 0) (effects (font (size 1.27 1.27)) (hide yes)))
  (property "Value" "GND" (at 172.72 212.09 0) (effects (font (size 1.27 1.27)) (hide yes)))
  (property "Footprint" "" (at 172.72 215.9 0) (effects (font (size 1.27 1.27)) (hide yes)))
  (property "Datasheet" "" (at 172.72 215.9 0) (effects (font (size 1.27 1.27)) (hide yes)))
  (property "Assembly" "PCBA" (at 172.72 215.9 0) (effects (font (size 1.27 1.27)) (hide yes)))
  (instances (project
    "DRC_POWER2026.ver.0.2.0" (path "" (reference "#PWR524") (unit 1)))))
 (symbol
  (lib_id "DRC_Power:C_Small") (at 340.36 213.36 0) (unit 1) (in_bom yes) (on_board yes) (dnp no) (pin "1") (pin "2")
  (property "Reference" "C27" (at 344.17 211.86 0) (effects (font (size 1.27 1.27)) (justify left)))
  (property "Value" "4.7u / 10V" (at 344.17 214.86 0) (effects (font (size 1.27 1.27)) (justify left)))
  (property "Footprint" "DRC_Power:C_0603_1608Metric" (at 340.36 213.36 0) (effects (font (size 1.27 1.27)) (hide yes)))
  (property
   "Datasheet"
   "https://www.murata.com/en-us/products/capacitor/mlcc" (at 340.36 213.36 0) (effects (font (size 1.27 1.27)) (hide yes)))
  (property "MPN" "GRM188R61A475KE15D" (at 340.36 213.36 0) (effects (font (size 1.27 1.27)) (hide yes)))
  (property "Manufacturer" "Murata" (at 340.36 213.36 0) (effects (font (size 1.27 1.27)) (hide yes)))
  (property "Assembly" "PCBA" (at 340.36 213.36 0) (effects (font (size 1.27 1.27)) (hide yes)))
  (property "Rating" "10V X5R 10%" (at 340.36 213.36 0) (effects (font (size 1.27 1.27)) (hide yes)))
  (instances (project
    "DRC_POWER2026.ver.0.2.0" (path "" (reference "C27") (unit 1)))))
 (symbol
  (lib_id "DRC_Power:P5V_MCU") (at 340.36 205.74 0) (unit 1) (in_bom no) (on_board no) (dnp no) (pin "1")
  (property "Reference" "#PWR530" (at 340.36 199.39 0) (effects (font (size 1.27 1.27)) (hide yes)))
  (property "Value" "+5V_MCU" (at 340.36 201.93 0) (effects (font (size 1.27 1.27))))
  (property "Footprint" "" (at 340.36 205.74 0) (effects (font (size 1.27 1.27)) (hide yes)))
  (property "Datasheet" "" (at 340.36 205.74 0) (effects (font (size 1.27 1.27)) (hide yes)))
  (property "Assembly" "PCBA" (at 340.36 205.74 0) (effects (font (size 1.27 1.27)) (hide yes)))
  (instances (project
    "DRC_POWER2026.ver.0.2.0" (path "" (reference "#PWR530") (unit 1)))))
 (symbol
  (lib_id "DRC_Power:GND") (at 340.36 220.98 0) (unit 1) (in_bom no) (on_board no) (dnp no) (pin "1")
  (property "Reference" "#PWR533" (at 340.36 214.63 0) (effects (font (size 1.27 1.27)) (hide yes)))
  (property "Value" "GND" (at 340.36 217.17 0) (effects (font (size 1.27 1.27)) (hide yes)))
  (property "Footprint" "" (at 340.36 220.98 0) (effects (font (size 1.27 1.27)) (hide yes)))
  (property "Datasheet" "" (at 340.36 220.98 0) (effects (font (size 1.27 1.27)) (hide yes)))
  (property "Assembly" "PCBA" (at 340.36 220.98 0) (effects (font (size 1.27 1.27)) (hide yes)))
  (instances (project
    "DRC_POWER2026.ver.0.2.0" (path "" (reference "#PWR533") (unit 1)))))
 (symbol
  (lib_id "DRC_Power:C_Small") (at 375.92 213.36 0) (unit 1) (in_bom yes) (on_board yes) (dnp no) (pin "1") (pin "2")
  (property "Reference" "C28" (at 379.73 211.86 0) (effects (font (size 1.27 1.27)) (justify left)))
  (property "Value" "47u / 10V" (at 379.73 214.86 0) (effects (font (size 1.27 1.27)) (justify left)))
  (property "Footprint" "DRC_Power:C_1210_3225Metric" (at 375.92 213.36 0) (effects (font (size 1.27 1.27)) (hide yes)))
  (property
   "Datasheet"
   "https://www.murata.com/en-us/products/capacitor/mlcc" (at 375.92 213.36 0) (effects (font (size 1.27 1.27)) (hide yes)))
  (property "MPN" "GRM32ER61A476KE20L" (at 375.92 213.36 0) (effects (font (size 1.27 1.27)) (hide yes)))
  (property "Manufacturer" "Murata" (at 375.92 213.36 0) (effects (font (size 1.27 1.27)) (hide yes)))
  (property "Assembly" "PCBA" (at 375.92 213.36 0) (effects (font (size 1.27 1.27)) (hide yes)))
  (property "Rating" "10V X5R 10%" (at 375.92 213.36 0) (effects (font (size 1.27 1.27)) (hide yes)))
  (instances (project
    "DRC_POWER2026.ver.0.2.0" (path "" (reference "C28") (unit 1)))))
 (symbol
  (lib_id "DRC_Power:P5V_MCU") (at 375.92 205.74 0) (unit 1) (in_bom no) (on_board no) (dnp no) (pin "1")
  (property "Reference" "#PWR539" (at 375.92 199.39 0) (effects (font (size 1.27 1.27)) (hide yes)))
  (property "Value" "+5V_MCU" (at 375.92 201.93 0) (effects (font (size 1.27 1.27))))
  (property "Footprint" "" (at 375.92 205.74 0) (effects (font (size 1.27 1.27)) (hide yes)))
  (property "Datasheet" "" (at 375.92 205.74 0) (effects (font (size 1.27 1.27)) (hide yes)))
  (property "Assembly" "PCBA" (at 375.92 205.74 0) (effects (font (size 1.27 1.27)) (hide yes)))
  (instances (project
    "DRC_POWER2026.ver.0.2.0" (path "" (reference "#PWR539") (unit 1)))))
 (symbol
  (lib_id "DRC_Power:GND") (at 375.92 220.98 0) (unit 1) (in_bom no) (on_board no) (dnp no) (pin "1")
  (property "Reference" "#PWR542" (at 375.92 214.63 0) (effects (font (size 1.27 1.27)) (hide yes)))
  (property "Value" "GND" (at 375.92 217.17 0) (effects (font (size 1.27 1.27)) (hide yes)))
  (property "Footprint" "" (at 375.92 220.98 0) (effects (font (size 1.27 1.27)) (hide yes)))
  (property "Datasheet" "" (at 375.92 220.98 0) (effects (font (size 1.27 1.27)) (hide yes)))
  (property "Assembly" "PCBA" (at 375.92 220.98 0) (effects (font (size 1.27 1.27)) (hide yes)))
  (instances (project
    "DRC_POWER2026.ver.0.2.0" (path "" (reference "#PWR542") (unit 1)))))
 (text
  "CE = VOUT: reverse-current blocking. ST to GND, NC open. USB VBUS joins +5V_MCU through SS2040FL on sheet 9." (at 17.78 246.38 0) (effects (font (size 1.27 1.27)) (justify left top)))
 (text
  "CBOOT is CB-to-SW. EN is tied directly to VIN. No external rectifier. Do not sense feedback at +5V_MCU." (at 17.78 254 0) (effects (font (size 1.27 1.27)) (justify left top)))
 (text
  "Budget includes MCU, TMUX, display and optocouplers. Check USB-only voltage/current separately; see design report." (at 17.78 261.62 0) (effects (font (size 1.27 1.27)) (justify left top)))
 (wire (pts (xy 45.72 60.96) (xy 30.48 60.96)) (stroke (width 0) (type default)))
 (wire (pts (xy 55.88 60.96) (xy 71.12 60.96)) (stroke (width 0) (type default)))
 (wire (pts (xy 50.8 64.77) (xy 50.8 74.93)) (stroke (width 0) (type default)))
 (wire (pts (xy 121.92 88.9) (xy 116.84 88.9)) (stroke (width 0) (type default)))
 (wire (pts (xy 116.84 88.9) (xy 106.68 88.9)) (stroke (width 0) (type default)))
 (wire (pts (xy 106.68 88.9) (xy 78.74 88.9)) (stroke (width 0) (type default)))
 (wire (pts (xy 78.74 88.9) (xy 66.04 88.9)) (stroke (width 0) (type default)))
 (wire (pts (xy 66.04 88.9) (xy 60.96 88.9)) (stroke (width 0) (type default)))
 (wire (pts (xy 121.92 96.52) (xy 116.84 96.52)) (stroke (width 0) (type default)))
 (wire (pts (xy 116.84 96.52) (xy 116.84 88.9)) (stroke (width 0) (type default)))
 (wire (pts (xy 78.74 88.9) (xy 78.74 106.68)) (stroke (width 0) (type default)))
 (wire (pts (xy 78.74 111.76) (xy 78.74 116.84)) (stroke (width 0) (type default)))
 (wire (pts (xy 106.68 88.9) (xy 106.68 106.68)) (stroke (width 0) (type default)))
 (wire (pts (xy 106.68 111.76) (xy 106.68 116.84)) (stroke (width 0) (type default)))
 (wire (pts (xy 142.24 114.3) (xy 142.24 127)) (stroke (width 0) (type default)))
 (wire (pts (xy 162.56 88.9) (xy 180.34 88.9)) (stroke (width 0) (type default)))
 (wire (pts (xy 185.42 88.9) (xy 193.04 88.9)) (stroke (width 0) (type default)))
 (wire (pts (xy 193.04 88.9) (xy 193.04 96.52)) (stroke (width 0) (type default)))
 (wire (pts (xy 162.56 96.52) (xy 193.04 96.52)) (stroke (width 0) (type default)))
 (wire (pts (xy 193.04 96.52) (xy 214.63 96.52)) (stroke (width 0) (type default)))
 (wire (pts (xy 222.25 96.52) (xy 233.68 96.52)) (stroke (width 0) (type default)))
 (wire (pts (xy 233.68 96.52) (xy 251.46 96.52)) (stroke (width 0) (type default)))
 (wire (pts (xy 251.46 96.52) (xy 290.83 96.52)) (stroke (width 0) (type default)))
 (wire (pts (xy 290.83 96.52) (xy 330.2 96.52)) (stroke (width 0) (type default)))
 (wire (pts (xy 330.2 96.52) (xy 337.82 96.52)) (stroke (width 0) (type default)))
 (wire (pts (xy 251.46 96.52) (xy 251.46 111.76)) (stroke (width 0) (type default)))
 (wire (pts (xy 251.46 116.84) (xy 251.46 124.46)) (stroke (width 0) (type default)))
 (wire (pts (xy 290.83 96.52) (xy 290.83 111.76)) (stroke (width 0) (type default)))
 (wire (pts (xy 290.83 116.84) (xy 290.83 124.46)) (stroke (width 0) (type default)))
 (wire (pts (xy 330.2 96.52) (xy 330.2 116.84)) (stroke (width 0) (type default)))
 (wire (pts (xy 330.2 121.92) (xy 330.2 134.62)) (stroke (width 0) (type default)))
 (wire (pts (xy 330.2 134.62) (xy 330.2 147.32)) (stroke (width 0) (type default)))
 (wire (pts (xy 330.2 152.4) (xy 330.2 157.48)) (stroke (width 0) (type default)))
 (wire (pts (xy 330.2 134.62) (xy 193.04 134.62)) (stroke (width 0) (type default)))
 (wire (pts (xy 193.04 134.62) (xy 193.04 104.14)) (stroke (width 0) (type default)))
 (wire (pts (xy 193.04 104.14) (xy 162.56 104.14)) (stroke (width 0) (type default)))
 (wire (pts (xy 220.98 195.58) (xy 198.12 195.58)) (stroke (width 0) (type default)))
 (wire (pts (xy 238.76 215.9) (xy 238.76 223.52)) (stroke (width 0) (type default)))
 (wire (pts (xy 256.54 205.74) (xy 256.54 218.44)) (stroke (width 0) (type default)))
 (wire (pts (xy 256.54 195.58) (xy 314.96 195.58)) (stroke (width 0) (type default)))
 (wire (pts (xy 220.98 205.74) (xy 203.2 205.74)) (stroke (width 0) (type default)))
 (wire (pts (xy 203.2 205.74) (xy 203.2 233.68)) (stroke (width 0) (type default)))
 (wire (pts (xy 203.2 233.68) (xy 314.96 233.68)) (stroke (width 0) (type default)))
 (wire (pts (xy 314.96 233.68) (xy 314.96 195.58)) (stroke (width 0) (type default)))
 (wire (pts (xy 172.72 205.74) (xy 172.72 198.12)) (stroke (width 0) (type default)))
 (wire (pts (xy 172.72 210.82) (xy 172.72 215.9)) (stroke (width 0) (type default)))
 (wire (pts (xy 340.36 210.82) (xy 340.36 205.74)) (stroke (width 0) (type default)))
 (wire (pts (xy 340.36 215.9) (xy 340.36 220.98)) (stroke (width 0) (type default)))
 (wire (pts (xy 375.92 210.82) (xy 375.92 205.74)) (stroke (width 0) (type default)))
 (wire (pts (xy 375.92 215.9) (xy 375.92 220.98)) (stroke (width 0) (type default))))
